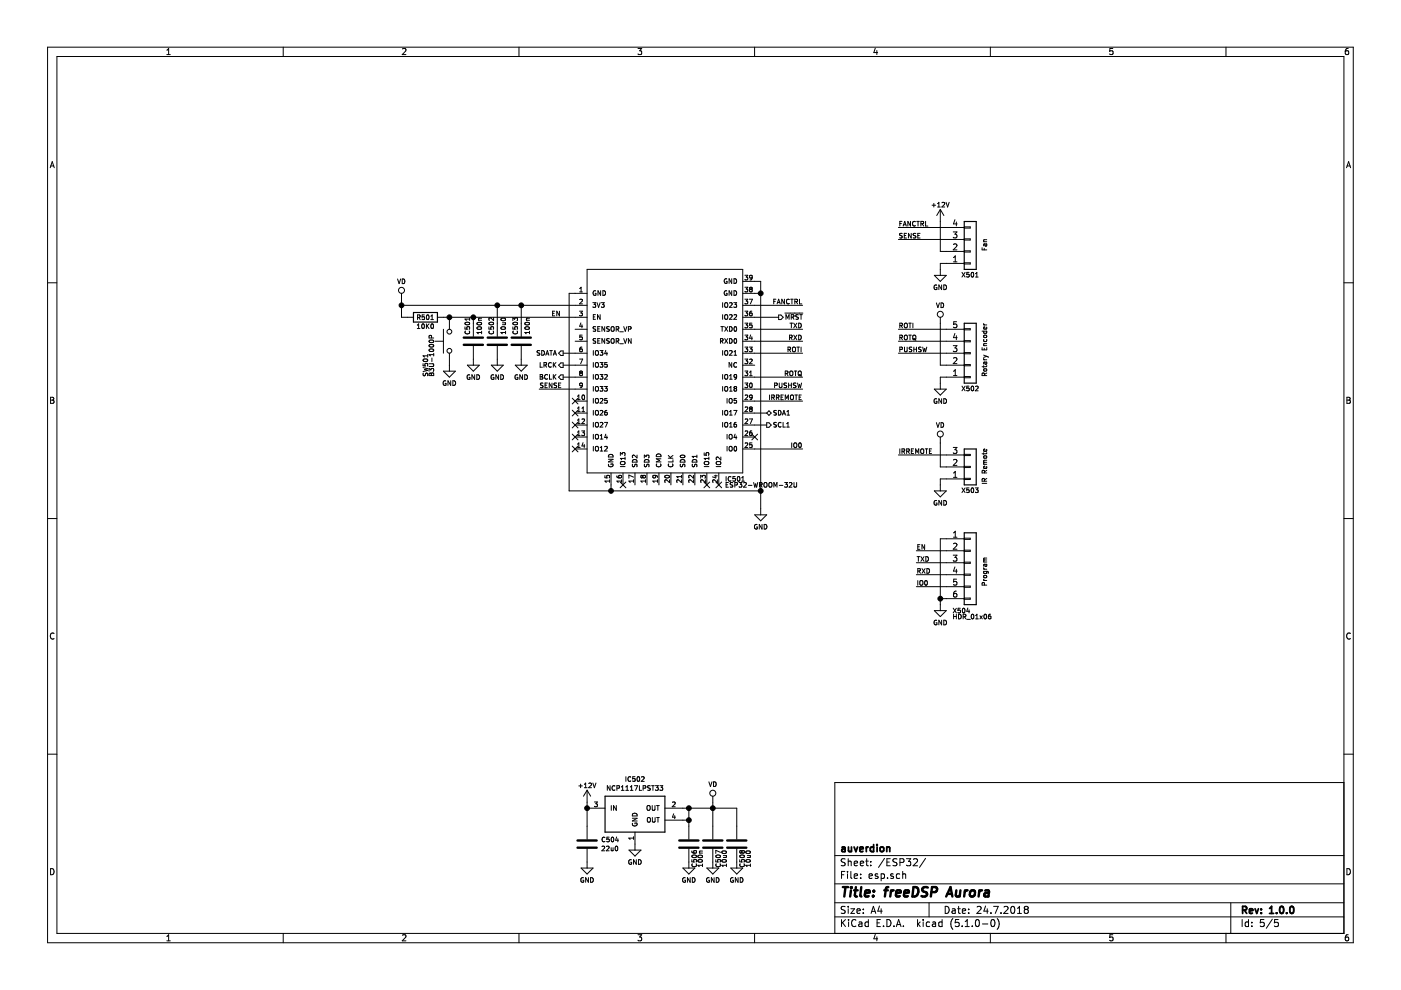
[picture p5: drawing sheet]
EESchema Schematic File Version 4
LIBS:freeDSP-aurora-cache
EELAYER 29 0
EELAYER END
$Descr A4 11693 8268
encoding utf-8
Sheet 5 5
Title "freeDSP Aurora"
Date "24.7.2018"
Rev "1.0.0"
Comp "auverdion"
Comment1 ""
Comment2 ""
Comment3 ""
Comment4 ""
$EndDescr
$Comp
L freeDSP-aurora-rescue:ESP32-WROOM-32U IC501
U 1 1
P 5600 3050
F 0 "IC501" H 6050 2100 39  0000 L CNN
F 1 "ESP32-WROOM-32U" H 6050 2050 39  0000 L CNN
F 2 "rklib:ESP32-WROOM-32U" H 5600 1600 39  0001 C CNN
F 3 "" H 5250 3050 79  0001 C CNN
F 4 "ESP32-WROOM-32U" H 0   0   50  0001 C CNN "Value1"
F 5 "Module" H 0   0   50  0001 C CNN "Value2"
F 6 "1904-1026-1-ND" H 0   0   50  0001 C CNN "digikey"
F 7 "Espressif Systems" H 0   0   50  0001 C CNN "Manufacturer"
F 8 "ESP32-WROOM-32U" H 0   0   50  0001 C CNN "pn"
	1    5600 3050
	1    0    0    -1  
$EndComp
$Comp
L freeDSP-aurora-rescue:GND #PWR0289
U 1 1
P 6350 4250
F 0 "#PWR0289" H 6350 4000 50  0001 C CNN
F 1 "GND" H 6350 4100 39  0000 C CNN
F 2 "" H 6350 4250 50  0000 C CNN
F 3 "" H 6350 4250 50  0000 C CNN
	1    6350 4250
	1    0    0    -1  
$EndComp
Wire Wire Line
	5100 4050 5100 4100
Wire Wire Line
	6350 4100 5100 4100
Wire Wire Line
	6350 2350 6350 2450
Wire Wire Line
	6350 2450 6300 2450
Wire Wire Line
	6350 2350 6300 2350
Connection ~ 6350 2450
Connection ~ 6350 4100
Wire Wire Line
	4750 4100 4750 2450
Wire Wire Line
	4750 2450 4800 2450
Connection ~ 5100 4100
Wire Wire Line
	6300 3750 6700 3750
$Comp
L freeDSP-aurora-rescue:RES_10K0_1%_0.125W_Thick_0805 R501
U 1 1
P 3550 2650
F 0 "R501" H 3550 2650 39  0000 C CNN
F 1 "RES_10K0_1%_0.125W_Thick_0805" H 3550 2475 39  0001 C CNN
F 2 "rklib:C0805-RES" H 3550 2425 39  0001 C CNN
F 3 "" H 3550 2650 50  0000 C CNN
F 4 "10K0" H 3550 2575 39  0000 C CNN "Value1"
F 5 "1% 0.125W Thick" H 3550 2525 39  0001 C CNN "Value2"
F 6 "311-10.0KCRCT-ND" H 3550 2350 39  0001 C CNN "digikey"
F 7 "Yageo" H 0   0   50  0001 C CNN "Manufacturer"
F 8 "RC0805FR-0710KL" H 0   0   50  0001 C CNN "pn"
	1    3550 2650
	1    0    0    -1  
$EndComp
$Comp
L freeDSP-aurora-rescue:CAP_100n_50V_X7R_0805 C501
U 1 1
P 3950 2850
F 0 "C501" H 4000 2900 39  0000 L CNN
F 1 "CAP_100n_50V_X7R_0805" H 3950 2700 39  0001 C CNN
F 2 "rklib:C0805-X7R" H 3950 2650 39  0001 C CNN
F 3 "" H 4000 2900 50  0001 C CNN
F 4 "100n" H 4000 2800 39  0000 L CNN "Value1"
F 5 "5% 50V X7R" H 3950 2600 39  0001 C CNN "Value2"
F 6 "399-1170-1-ND" H 3950 2550 39  0001 C CNN "digikey"
F 7 "KEMET" H 0   0   50  0001 C CNN "Manufacturer"
F 8 "C0805C104K5RACTU" H 0   0   50  0001 C CNN "pn"
	1    3950 2850
	0    -1   -1   0   
$EndComp
$Comp
L freeDSP-aurora-rescue:CAP_100n_50V_X7R_0805 C503
U 1 1
P 4350 2850
F 0 "C503" H 4400 2900 39  0000 L CNN
F 1 "CAP_100n_50V_X7R_0805" H 4350 2700 39  0001 C CNN
F 2 "rklib:C0805-X7R" H 4350 2650 39  0001 C CNN
F 3 "" H 4400 2900 50  0001 C CNN
F 4 "100n" H 4400 2800 39  0000 L CNN "Value1"
F 5 "5% 50V X7R" H 4350 2600 39  0001 C CNN "Value2"
F 6 "399-1170-1-ND" H 4350 2550 39  0001 C CNN "digikey"
F 7 "KEMET" H 0   0   50  0001 C CNN "Manufacturer"
F 8 "C0805C104K5RACTU" H 0   0   50  0001 C CNN "pn"
	1    4350 2850
	0    -1   -1   0   
$EndComp
$Comp
L freeDSP-aurora-rescue:CAP_10u0_25V_X5R_0805 C502
U 1 1
P 4150 2850
F 0 "C502" H 4200 2900 39  0000 L CNN
F 1 "CAP_10u0_25V_X5R_0805" H 4150 2700 39  0001 C CNN
F 2 "rklib:C0805-X7R" H 4150 2650 39  0001 C CNN
F 3 "" H 4200 2900 50  0001 C CNN
F 4 "10u0" H 4200 2800 39  0000 L CNN "Value1"
F 5 "20% 25V X5R" H 4150 2600 39  0001 C CNN "Value2"
F 6 "490-10748-1-ND" H 4150 2550 39  0001 C CNN "digikey"
F 7 "Murata Electronics North America" H 0   0   50  0001 C CNN "Manufacturer"
F 8 "GRM21BR61E106MA73L" H 0   0   50  0001 C CNN "pn"
	1    4150 2850
	0    -1   -1   0   
$EndComp
Wire Wire Line
	3950 2650 3950 2700
Connection ~ 3950 2650
Wire Wire Line
	4350 2550 4350 2700
Wire Wire Line
	4150 2550 4150 2700
Connection ~ 4350 2550
Wire Wire Line
	3350 2500 3350 2550
Wire Wire Line
	3350 2650 3400 2650
Connection ~ 3350 2550
$Comp
L freeDSP-aurora-rescue:GND #PWR0291
U 1 1
P 3950 3000
F 0 "#PWR0291" H 3950 2750 50  0001 C CNN
F 1 "GND" H 3950 2850 39  0000 C CNN
F 2 "" H 3950 3000 50  0000 C CNN
F 3 "" H 3950 3000 50  0000 C CNN
	1    3950 3000
	1    0    0    -1  
$EndComp
$Comp
L freeDSP-aurora-rescue:GND #PWR0292
U 1 1
P 4150 3000
F 0 "#PWR0292" H 4150 2750 50  0001 C CNN
F 1 "GND" H 4150 2850 39  0000 C CNN
F 2 "" H 4150 3000 50  0000 C CNN
F 3 "" H 4150 3000 50  0000 C CNN
	1    4150 3000
	1    0    0    -1  
$EndComp
$Comp
L freeDSP-aurora-rescue:GND #PWR0293
U 1 1
P 4350 3000
F 0 "#PWR0293" H 4350 2750 50  0001 C CNN
F 1 "GND" H 4350 2850 39  0000 C CNN
F 2 "" H 4350 3000 50  0000 C CNN
F 3 "" H 4350 3000 50  0000 C CNN
	1    4350 3000
	1    0    0    -1  
$EndComp
Text HLabel 4700 3150 0    39   Output ~ 0
BCLK
Text HLabel 4700 3050 0    39   Output ~ 0
LRCK
Text HLabel 4700 2950 0    39   Output ~ 0
SDATA
Text HLabel 6400 3550 2    39   Output ~ 0
SCL1
Text HLabel 6400 3450 2    39   BiDi ~ 0
SDA1
Wire Wire Line
	6300 3550 6400 3550
Wire Wire Line
	6300 3450 6400 3450
$Comp
L freeDSP-aurora-rescue:Conn_01x04 X501
U 1 1
P 8100 2100
F 0 "X501" H 8100 2300 39  0000 C CNN
F 1 "Conn_01x04" H 8100 1800 39  0001 C CNN
F 2 "rklib:Molex_KK254_0022032041" H 8100 2100 50  0001 C CNN
F 3 "" H 8100 2100 50  0001 C CNN
F 4 "KK254-01x04" H 0   0   50  0001 C CNN "Value1"
F 5 "-" H 0   0   50  0001 C CNN "Value2"
F 6 "WM4202-ND" H 0   0   50  0001 C CNN "digikey"
F 7 "Molex, LLC" H 0   0   50  0001 C CNN "Manufacturer"
F 8 "0022232041" H 0   0   50  0001 C CNN "pn"
	1    8100 2100
	1    0    0    1   
$EndComp
$Comp
L freeDSP-aurora-rescue:GND #PWR0294
U 1 1
P 7850 2250
F 0 "#PWR0294" H 7850 2000 50  0001 C CNN
F 1 "GND" H 7850 2100 39  0000 C CNN
F 2 "" H 7850 2250 50  0000 C CNN
F 3 "" H 7850 2250 50  0000 C CNN
	1    7850 2250
	1    0    0    -1  
$EndComp
$Comp
L freeDSP-aurora-rescue:+12V #PWR0295
U 1 1
P 7850 1850
AR Path="/5B7893E2" Ref="#PWR0295"  Part="1" 
AR Path="/5B77113C/5B7893E2" Ref="#PWR0295"  Part="1" 
F 0 "#PWR0295" H 7850 1700 50  0001 C CNN
F 1 "+12V" H 7850 1990 39  0000 C CNN
F 2 "" H 7850 1850 50  0000 C CNN
F 3 "" H 7850 1850 50  0000 C CNN
	1    7850 1850
	1    0    0    -1  
$EndComp
Wire Wire Line
	7900 2100 7850 2100
Wire Wire Line
	7850 2100 7850 1850
Wire Wire Line
	7900 2200 7850 2200
Wire Wire Line
	7850 2200 7850 2250
Wire Wire Line
	7900 2000 7500 2000
Wire Wire Line
	7900 1900 7500 1900
Text Label 7500 1900 0    39   ~ 0
FANCTRL
Text Label 7500 2000 0    39   ~ 0
SENSE
Text Notes 8250 2100 1    39   ~ 0
Fan
$Comp
L freeDSP-aurora-rescue:Conn_01x05 X502
U 1 1
P 8100 2950
F 0 "X502" H 8100 3250 39  0000 C CNN
F 1 "Conn_01x05" H 8100 2650 39  0001 C CNN
F 2 "rklib:Molex_PicoBlade_530470510" H 8100 2950 39  0001 C CNN
F 3 "" H 8100 2950 50  0001 C CNN
F 4 "PB-01x05" H 0   0   50  0001 C CNN "Value1"
F 5 "-" H 0   0   50  0001 C CNN "Value2"
F 6 "WM1734-ND" H 0   0   50  0001 C CNN "digikey"
F 7 "Molex, LLC" H 0   0   50  0001 C CNN "Manufacturer"
F 8 "0530470510" H 0   0   50  0001 C CNN "pn"
	1    8100 2950
	1    0    0    1   
$EndComp
$Comp
L freeDSP-aurora-rescue:GND #PWR0296
U 1 1
P 7850 3200
F 0 "#PWR0296" H 7850 2950 50  0001 C CNN
F 1 "GND" H 7850 3050 39  0000 C CNN
F 2 "" H 7850 3200 50  0000 C CNN
F 3 "" H 7850 3200 50  0000 C CNN
	1    7850 3200
	1    0    0    -1  
$EndComp
Wire Wire Line
	7900 3150 7850 3150
Wire Wire Line
	7850 3150 7850 3200
Wire Wire Line
	7900 3050 7850 3050
Wire Wire Line
	7850 3050 7850 2700
Wire Wire Line
	7900 2950 7500 2950
Wire Wire Line
	7900 2850 7500 2850
Text Label 7500 2850 0    39   ~ 0
ROTQ
Text Label 7500 2950 0    39   ~ 0
PUSHSW
Wire Wire Line
	7900 2750 7500 2750
Text Label 7500 2750 0    39   ~ 0
ROTI
Text Notes 8250 3150 1    39   ~ 0
Rotary Encoder
$Comp
L freeDSP-aurora-rescue:GND #PWR0297
U 1 1
P 7850 4050
F 0 "#PWR0297" H 7850 3800 50  0001 C CNN
F 1 "GND" H 7850 3900 39  0000 C CNN
F 2 "" H 7850 4050 50  0000 C CNN
F 3 "" H 7850 4050 50  0000 C CNN
	1    7850 4050
	1    0    0    -1  
$EndComp
Wire Wire Line
	7900 4000 7850 4000
Wire Wire Line
	7850 4000 7850 4050
Wire Wire Line
	7900 3900 7850 3900
Wire Wire Line
	7850 3900 7850 3700
Wire Wire Line
	7900 3800 7500 3800
Text Label 7500 3800 0    39   ~ 0
IRREMOTE
Text Notes 8250 4050 1    39   ~ 0
IR Remote
Wire Wire Line
	6300 2550 6700 2550
Text Label 6700 2550 2    39   ~ 0
FANCTRL
Text Label 4500 3250 0    39   ~ 0
SENSE
Wire Wire Line
	6300 3250 6700 3250
Wire Wire Line
	6300 3150 6700 3150
Text Label 6700 3150 2    39   ~ 0
ROTQ
Text Label 6700 3250 2    39   ~ 0
PUSHSW
Wire Wire Line
	6300 2950 6700 2950
Text Label 6700 2950 2    39   ~ 0
ROTI
Wire Wire Line
	6300 3350 6700 3350
Text Label 6700 3350 2    39   ~ 0
IRREMOTE
$Comp
L freeDSP-aurora-rescue:Conn_01x03 X503
U 1 1
P 8100 3900
F 0 "X503" H 8100 4100 39  0000 C CNN
F 1 "Conn_01x03" H 8100 3700 39  0001 C CNN
F 2 "rklib:Molex_PicoBlade_530470310" H 8100 3900 50  0001 C CNN
F 3 "" H 8100 3900 50  0001 C CNN
F 4 "PB-01x03" H 0   -100 50  0001 C CNN "Value1"
F 5 "-" H 0   -100 50  0001 C CNN "Value2"
F 6 "WM1732-ND" H 0   -100 50  0001 C CNN "digikey"
F 7 "Molex, LLC" H 0   -100 50  0001 C CNN "Manufacturer"
F 8 "0530470310" H 0   -100 50  0001 C CNN "pn"
	1    8100 3900
	1    0    0    1   
$EndComp
Wire Wire Line
	6350 2450 6350 4100
Wire Wire Line
	6350 4100 6350 4250
Wire Wire Line
	5100 4100 4750 4100
Wire Wire Line
	3950 2650 4800 2650
Wire Wire Line
	4350 2550 4800 2550
Wire Wire Line
	4150 2550 4350 2550
Wire Wire Line
	3350 2550 3350 2650
$Comp
L Connector_Generic:Conn_01x06 X504
U 1 1
P 8100 4700
F 0 "X504" H 7950 4300 39  0000 L CNN
F 1 "HDR_01x06" H 7950 4250 39  0000 L CNN
F 2 "Connector_PinHeader_2.54mm:PinHeader_1x06_P2.54mm_Vertical" H 8100 4700 50  0001 C CNN
F 3 "" H 8100 4700 50  0001 C CNN
F 4 "HDR-01x06" H 350 -500 50  0001 C CNN "Value1"
F 5 "-" H 350 -500 50  0001 C CNN "Value2"
F 6 "S1011EC-06-ND" H 350 -500 50  0001 C CNN "digikey"
F 7 "Sullins Connector Solutions" H 350 -500 50  0001 C CNN "Manufacturer"
F 8 "PRPC006SAAN-RC" H 350 -500 50  0001 C CNN "pn"
	1    8100 4700
	1    0    0    -1  
$EndComp
Text Notes 8250 4900 1    39   ~ 0
Program
$Comp
L freeDSP-aurora-rescue:GND #PWR0301
U 1 1
P 7850 5050
F 0 "#PWR0301" H 7850 4800 50  0001 C CNN
F 1 "GND" H 7850 4900 39  0000 C CNN
F 2 "" H 7850 5050 50  0000 C CNN
F 3 "" H 7850 5050 50  0000 C CNN
	1    7850 5050
	1    0    0    -1  
$EndComp
Wire Wire Line
	7900 4500 7850 4500
Wire Wire Line
	7850 4500 7850 5000
Wire Wire Line
	7900 4600 7650 4600
Wire Wire Line
	7900 4700 7650 4700
Text Label 7650 4700 0    39   ~ 0
TXD
Wire Wire Line
	7900 4800 7650 4800
Text Label 7650 4800 0    39   ~ 0
RXD
Wire Wire Line
	7900 4900 7650 4900
Text Label 7650 4600 0    39   ~ 0
EN
Text Label 7650 4900 0    39   ~ 0
IO0
Text Label 4600 2650 0    39   ~ 0
EN
Text Label 6700 3750 2    39   ~ 0
IO0
Wire Wire Line
	6300 2750 6700 2750
Text Label 6700 2750 2    39   ~ 0
TXD
Wire Wire Line
	6300 2850 6700 2850
Text Label 6700 2850 2    39   ~ 0
RXD
$Comp
L Switch:SW_Push SW501
U 1 1
P 3750 2850
F 0 "SW501" H 3450 3050 39  0000 L CNN
F 1 "SW_Push" H 3750 3044 50  0001 C CNN
F 2 "Button_Switch_SMD:SW_SPST_B3U-1000P" H 3750 3050 50  0001 C CNN
F 3 "" H 3750 3050 50  0001 C CNN
F 4 "B3U-1000P" H 3450 3000 39  0000 L CNN "Value1"
F 5 "SWITCH TACTILE SPST-NO 0.05A 12V" H 3750 2850 39  0001 C CNN "Value2"
F 6 "SW1020CT-ND" H 3750 2850 50  0001 C CNN "digikey"
F 7 "Omron Electronics Inc-EMC Div" H 0   0   50  0001 C CNN "Manufacturer"
F 8 "B3U-1000P" H 0   0   50  0001 C CNN "pn"
	1    3750 2850
	0    -1   -1   0   
$EndComp
$Comp
L freeDSP-aurora-rescue:GND #PWR0501
U 1 1
P 3750 3050
F 0 "#PWR0501" H 3750 2800 50  0001 C CNN
F 1 "GND" H 3750 2900 39  0000 C CNN
F 2 "" H 3750 3050 50  0000 C CNN
F 3 "" H 3750 3050 50  0000 C CNN
	1    3750 3050
	1    0    0    -1  
$EndComp
Wire Wire Line
	3350 2550 4150 2550
Connection ~ 4150 2550
Wire Wire Line
	3750 2650 3950 2650
Wire Wire Line
	3750 2650 3700 2650
Connection ~ 3750 2650
$Comp
L freeDSP-aurora-rescue:GND #PWR?
U 1 1
P 5950 7200
AR Path="/5D50BA7A" Ref="#PWR?"  Part="1" 
AR Path="/5B77113C/5D50BA7A" Ref="#PWR0511"  Part="1" 
F 0 "#PWR0511" H 5950 6950 50  0001 C CNN
F 1 "GND" H 5950 7050 39  0000 C CNN
F 2 "" H 5950 7200 50  0000 C CNN
F 3 "" H 5950 7200 50  0000 C CNN
	1    5950 7200
	1    0    0    -1  
$EndComp
$Comp
L freeDSP-aurora-rescue:GND #PWR?
U 1 1
P 5750 7200
AR Path="/5D50BA80" Ref="#PWR?"  Part="1" 
AR Path="/5B77113C/5D50BA80" Ref="#PWR0510"  Part="1" 
F 0 "#PWR0510" H 5750 6950 50  0001 C CNN
F 1 "GND" H 5750 7050 39  0000 C CNN
F 2 "" H 5750 7200 50  0000 C CNN
F 3 "" H 5750 7200 50  0000 C CNN
	1    5750 7200
	1    0    0    -1  
$EndComp
$Comp
L freeDSP-aurora-rescue:GND #PWR?
U 1 1
P 5300 7050
AR Path="/5D50BA86" Ref="#PWR?"  Part="1" 
AR Path="/5B77113C/5D50BA86" Ref="#PWR0507"  Part="1" 
F 0 "#PWR0507" H 5300 6800 50  0001 C CNN
F 1 "GND" H 5300 6900 39  0000 C CNN
F 2 "" H 5300 7050 50  0000 C CNN
F 3 "" H 5300 7050 50  0000 C CNN
	1    5300 7050
	1    0    0    -1  
$EndComp
$Comp
L freeDSP-aurora-rescue:+12V #PWR?
U 1 1
P 4900 6700
AR Path="/5D50BA8C" Ref="#PWR?"  Part="1" 
AR Path="/5B77113C/5D50BA8C" Ref="#PWR0505"  Part="1" 
F 0 "#PWR0505" H 4900 6550 50  0001 C CNN
F 1 "+12V" H 4900 6840 39  0000 C CNN
F 2 "" H 4900 6700 50  0000 C CNN
F 3 "" H 4900 6700 50  0000 C CNN
	1    4900 6700
	1    0    0    -1  
$EndComp
$Comp
L freeDSP-aurora-rescue:GND #PWR?
U 1 1
P 4900 7200
AR Path="/5D50BA92" Ref="#PWR?"  Part="1" 
AR Path="/5B77113C/5D50BA92" Ref="#PWR0509"  Part="1" 
F 0 "#PWR0509" H 4900 6950 50  0001 C CNN
F 1 "GND" H 4900 7050 39  0000 C CNN
F 2 "" H 4900 7200 50  0000 C CNN
F 3 "" H 4900 7200 50  0000 C CNN
	1    4900 7200
	1    0    0    -1  
$EndComp
Wire Wire Line
	5700 6850 5750 6850
Wire Wire Line
	5750 6750 5750 6850
Wire Wire Line
	5700 6750 5750 6750
Connection ~ 5750 6850
Wire Wire Line
	5950 6700 5950 6750
Connection ~ 5750 6750
Connection ~ 5950 6750
Wire Wire Line
	5750 6850 5750 6900
Wire Wire Line
	5750 6750 5950 6750
Wire Wire Line
	5950 6750 5950 6900
$Comp
L rk:CAP_100n_50V_X7R_0805 C?
U 1 1
P 5750 7050
AR Path="/5D50BAA7" Ref="C?"  Part="1" 
AR Path="/5B77113C/5D50BAA7" Ref="C506"  Part="1" 
F 0 "C506" H 5950 7100 39  0000 R CNN
F 1 "CAP_100n_50V_X7R_0805" H 5750 6900 39  0001 C CNN
F 2 "rklib:C0805-X7R" H 5750 6850 39  0001 C CNN
F 3 "" H 5800 7100 50  0001 C CNN
F 4 "100n" H 5950 7150 39  0000 R CNN "Value1"
F 5 "5% 50V X7R" H 5750 6800 39  0001 C CNN "Value2"
F 6 "399-1170-1-ND" H 5750 6750 39  0001 C CNN "digikey"
F 7 "KEMET" H 2950 -3550 50  0001 C CNN "Manufacturer"
F 8 "C0805C104K5RACTU" H 2950 -3550 50  0001 C CNN "pn"
	1    5750 7050
	0    1    1    0   
$EndComp
$Comp
L rk:CAP_10u0_25V_X5R_0805 C?
U 1 1
P 5950 7050
AR Path="/5D50BABD" Ref="C?"  Part="1" 
AR Path="/5B77113C/5D50BABD" Ref="C507"  Part="1" 
F 0 "C507" H 6150 7100 39  0000 R CNN
F 1 "CAP_10u0_25V_X5R_0805" H 5950 6900 39  0001 C CNN
F 2 "rklib:C0805-X7R" H 5950 6850 39  0001 C CNN
F 3 "" H 6000 7100 50  0001 C CNN
F 4 "10u0" H 6150 7150 39  0000 R CNN "Value1"
F 5 "20% 25V X5R" H 5950 6800 39  0001 C CNN "Value2"
F 6 "490-10748-1-ND" H 5950 6750 39  0001 C CNN "digikey"
F 7 "Murata Electronics North America" H 2950 -3550 50  0001 C CNN "Manufacturer"
F 8 "GRM21BR61E106MA73L" H 2950 -3550 50  0001 C CNN "pn"
	1    5950 7050
	0    1    1    0   
$EndComp
$Comp
L rk:IC_NCP1117LPST33 IC?
U 1 1
P 5300 6800
AR Path="/5D50BAC8" Ref="IC?"  Part="1" 
AR Path="/5B77113C/5D50BAC8" Ref="IC502"  Part="1" 
F 0 "IC502" H 5300 7093 39  0000 C CNN
F 1 "IC_NCP1117LPST33" H 5300 6450 39  0001 C CNN
F 2 "rklib:SOT223" H 5300 6350 39  0001 C CIN
F 3 "" H 5300 6800 50  0000 C CNN
F 4 "NCP1117LPST33" H 5300 7018 39  0000 C CNN "Value1"
F 5 "NCP1117LPST33T3GOSCT-ND" H 5300 6150 39  0001 C CNN "digikey"
F 6 "LDO" H 5300 6250 39  0001 C CNN "Value2"
F 7 "ON Semiconductor" H 2950 -3550 50  0001 C CNN "Manufacturer"
F 8 "NCP1117LPST33T3G" H 2950 -3550 50  0001 C CNN "pn"
	1    5300 6800
	1    0    0    -1  
$EndComp
Wire Wire Line
	4900 6700 4900 6750
Connection ~ 4900 6750
Wire Wire Line
	4900 6750 4900 6900
$Comp
L freeDSP-aurora-rescue:GND #PWR?
U 1 1
P 6150 7200
AR Path="/5D52BF72" Ref="#PWR?"  Part="1" 
AR Path="/5B77113C/5D52BF72" Ref="#PWR0512"  Part="1" 
F 0 "#PWR0512" H 6150 6950 50  0001 C CNN
F 1 "GND" H 6150 7050 39  0000 C CNN
F 2 "" H 6150 7200 50  0000 C CNN
F 3 "" H 6150 7200 50  0000 C CNN
	1    6150 7200
	1    0    0    -1  
$EndComp
$Comp
L rk:CAP_10u0_25V_X5R_0805 C?
U 1 1
P 6150 7050
AR Path="/5D52BF7D" Ref="C?"  Part="1" 
AR Path="/5B77113C/5D52BF7D" Ref="C508"  Part="1" 
F 0 "C508" H 6350 7100 39  0000 R CNN
F 1 "CAP_10u0_25V_X5R_0805" H 6150 6900 39  0001 C CNN
F 2 "rklib:C0805-X7R" H 6150 6850 39  0001 C CNN
F 3 "" H 6200 7100 50  0001 C CNN
F 4 "10u0" H 6350 7150 39  0000 R CNN "Value1"
F 5 "20% 25V X5R" H 6150 6800 39  0001 C CNN "Value2"
F 6 "490-10748-1-ND" H 6150 6750 39  0001 C CNN "digikey"
F 7 "Murata Electronics North America" H 3150 -3550 50  0001 C CNN "Manufacturer"
F 8 "GRM21BR61E106MA73L" H 3150 -3550 50  0001 C CNN "pn"
	1    6150 7050
	0    1    1    0   
$EndComp
Wire Wire Line
	5950 6750 6150 6750
Wire Wire Line
	6150 6750 6150 6900
$Comp
L power:VD #PWR0148
U 1 1
P 5950 6700
F 0 "#PWR0148" H 5950 6550 50  0001 C CNN
F 1 "VD" H 5950 6850 39  0000 C CNN
F 2 "" H 5950 6700 50  0001 C CNN
F 3 "" H 5950 6700 50  0001 C CNN
	1    5950 6700
	1    0    0    -1  
$EndComp
$Comp
L power:VD #PWR0149
U 1 1
P 3350 2500
F 0 "#PWR0149" H 3350 2350 50  0001 C CNN
F 1 "VD" H 3350 2650 39  0000 C CNN
F 2 "" H 3350 2500 50  0001 C CNN
F 3 "" H 3350 2500 50  0001 C CNN
	1    3350 2500
	1    0    0    -1  
$EndComp
$Comp
L power:VD #PWR0150
U 1 1
P 7850 3700
F 0 "#PWR0150" H 7850 3550 50  0001 C CNN
F 1 "VD" H 7850 3850 39  0000 C CNN
F 2 "" H 7850 3700 50  0001 C CNN
F 3 "" H 7850 3700 50  0001 C CNN
	1    7850 3700
	1    0    0    -1  
$EndComp
$Comp
L power:VD #PWR0290
U 1 1
P 7850 2700
F 0 "#PWR0290" H 7850 2550 50  0001 C CNN
F 1 "VD" H 7850 2850 39  0000 C CNN
F 2 "" H 7850 2700 50  0001 C CNN
F 3 "" H 7850 2700 50  0001 C CNN
	1    7850 2700
	1    0    0    -1  
$EndComp
$Comp
L rk:CAP_22u0_10V_X5R_0805 C?
U 1 1
P 4900 7050
AR Path="/5B770691/5D56F4DA" Ref="C?"  Part="1" 
AR Path="/5B77113C/5D56F4DA" Ref="C504"  Part="1" 
F 0 "C504" V 4862 7165 39  0000 L CNN
F 1 "CAP_22u0_10V_X5R_0805" H 4900 6900 39  0001 C CNN
F 2 "rklib:C0805-X7R" H 4900 6850 39  0001 C CNN
F 3 "" H 4950 7100 50  0001 C CNN
F 4 "22u0" V 4937 7165 39  0000 L CNN "Value1"
F 5 "20% 10V X5R" H 4900 6800 39  0001 C CNN "Value2"
F 6 "490-10511-1-ND" H 4900 6750 39  0001 C CNN "digikey"
F 7 "Murata Electronics North America" H 750 -3350 50  0001 C CNN "Manufacturer"
F 8 "GRM21BR61A226ME51L" H 750 -3350 50  0001 C CNN "pn"
	1    4900 7050
	0    1    1    0   
$EndComp
Wire Wire Line
	4800 3250 4500 3250
Wire Wire Line
	4700 3150 4800 3150
Wire Wire Line
	4700 3050 4800 3050
Wire Wire Line
	4700 2950 4800 2950
NoConn ~ 4800 3350
NoConn ~ 4800 3450
NoConn ~ 4800 3550
NoConn ~ 4800 3750
NoConn ~ 5200 4050
NoConn ~ 4800 3650
NoConn ~ 5900 4050
NoConn ~ 6000 4050
NoConn ~ 6300 3650
Text HLabel 6500 2650 2    39   Output ~ 0
~MRST
Wire Wire Line
	6300 2650 6500 2650
Wire Wire Line
	7900 5000 7850 5000
Connection ~ 7850 5000
Wire Wire Line
	7850 5000 7850 5050
$EndSCHEMATC
